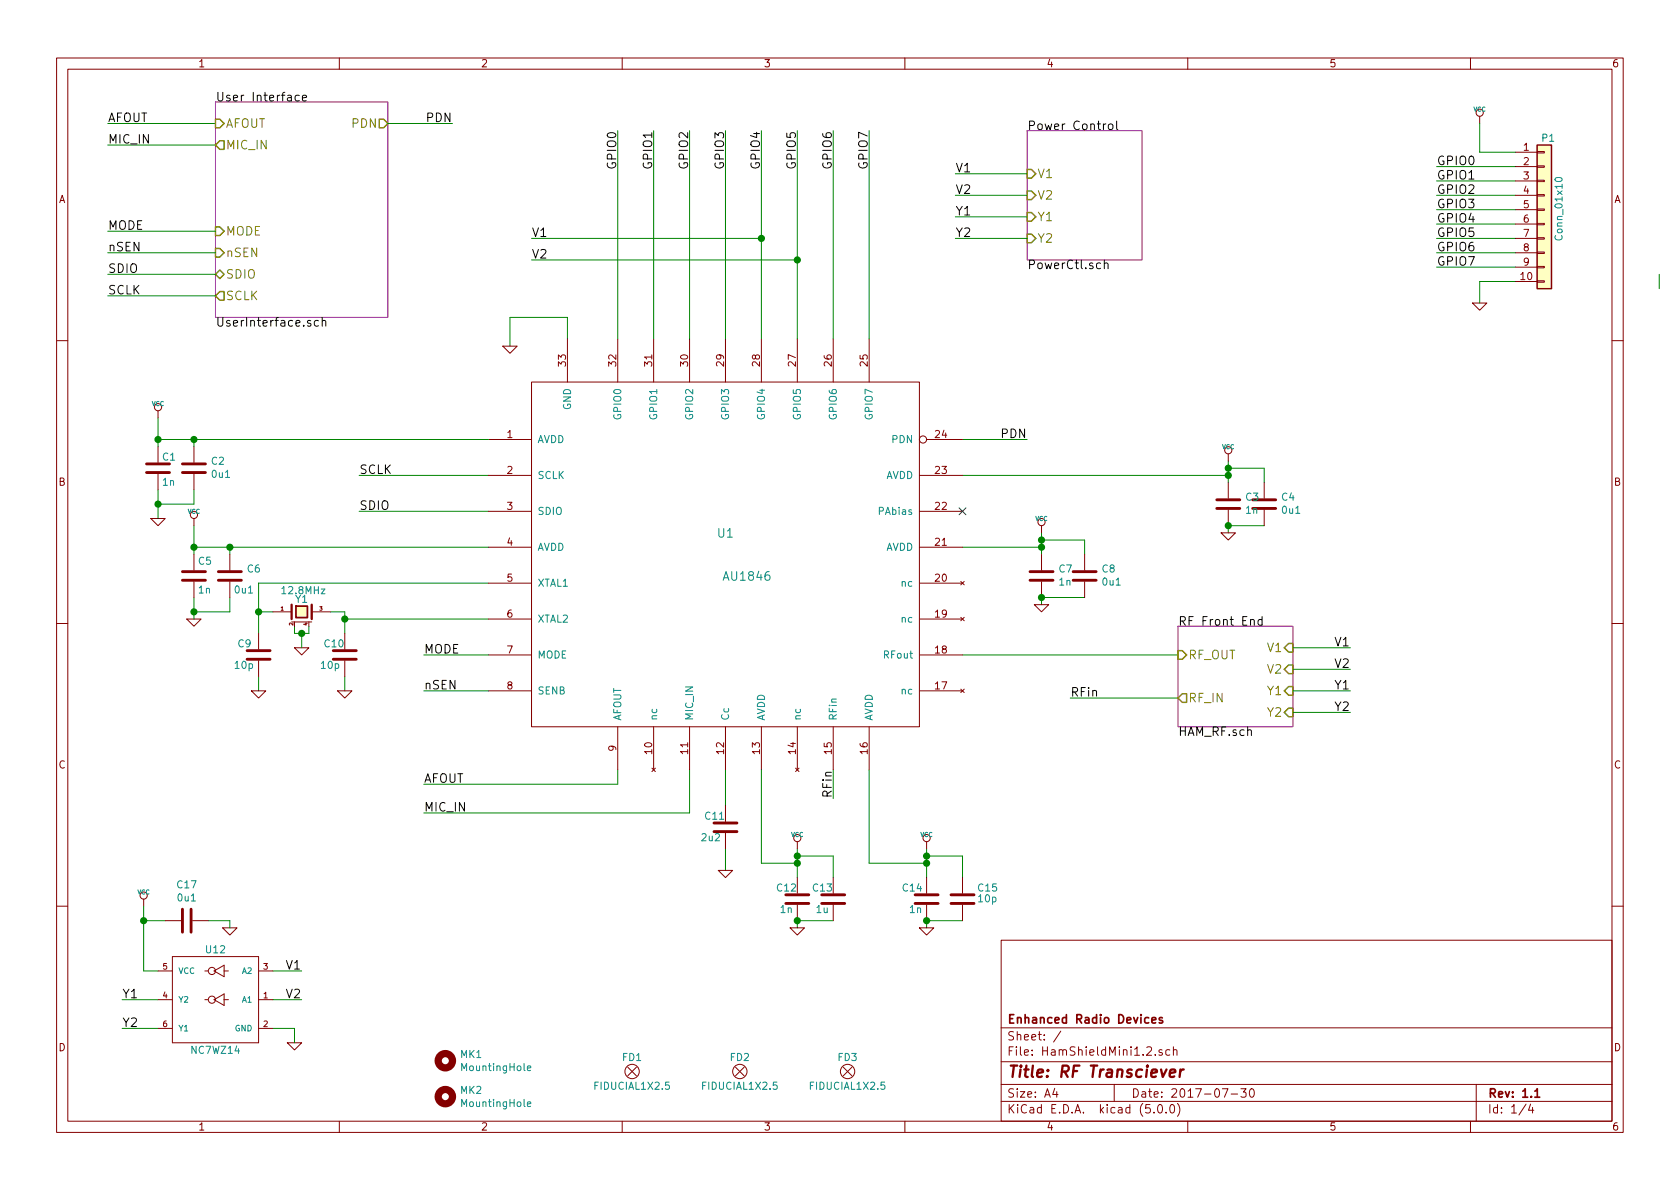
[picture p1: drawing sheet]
EESchema Schematic File Version 4
LIBS:HamShieldMini1.2-cache
EELAYER 26 0
EELAYER END
$Descr A4 11693 8268
encoding utf-8
Sheet 1 4
Title "RF Transciever"
Date "2017-07-30"
Rev "1.1"
Comp "Enhanced Radio Devices"
Comment1 ""
Comment2 ""
Comment3 ""
Comment4 ""
$EndDescr
Wire Wire Line
	8200 4550 6700 4550
Wire Wire Line
	2950 5650 4800 5650
Wire Wire Line
	4800 5650 4800 5350
Wire Wire Line
	1500 850  750  850 
Wire Wire Line
	2500 3300 3400 3300
Wire Wire Line
	5050 5600 5050 5350
Wire Wire Line
	7550 4150 7250 4150
Connection ~ 7250 3750
Wire Wire Line
	7550 3850 7550 3750
Wire Wire Line
	7550 3750 7250 3750
Wire Wire Line
	7250 3800 6700 3800
Wire Wire Line
	8550 3700 8550 3650
Connection ~ 8550 3300
Wire Wire Line
	8550 3200 8550 3250
Wire Wire Line
	3950 2350 3950 2200
Wire Wire Line
	3950 2200 3550 2200
Wire Wire Line
	3550 2200 3550 2400
Wire Wire Line
	6450 6450 6450 6400
Wire Wire Line
	5550 6450 5550 6400
Connection ~ 6450 6000
Wire Wire Line
	6450 5900 6450 5950
Connection ~ 5550 5950
Wire Wire Line
	5800 5950 5550 5950
Wire Wire Line
	5550 6000 5300 6000
Wire Wire Line
	2400 4800 2400 4700
Wire Wire Line
	2400 4300 3400 4300
Wire Wire Line
	3400 4050 1800 4050
Wire Wire Line
	1800 4050 1800 4250
Wire Wire Line
	1350 4150 1350 4250
Connection ~ 1600 3800
Wire Wire Line
	1600 3850 1600 3800
Connection ~ 1100 3500
Wire Wire Line
	1350 3400 1350 3500
Wire Wire Line
	1350 3500 1100 3500
Connection ~ 1350 3050
Wire Wire Line
	1350 3100 1350 3050
Wire Wire Line
	1100 3050 1350 3050
Wire Wire Line
	1100 2900 1100 3050
Connection ~ 1100 3050
Wire Wire Line
	1100 3400 1100 3500
Wire Wire Line
	1350 3800 1600 3800
Wire Wire Line
	1350 3650 1350 3800
Connection ~ 1350 3800
Wire Wire Line
	1350 4250 1600 4250
Wire Wire Line
	1600 4250 1600 4150
Connection ~ 1350 4250
Connection ~ 1800 4250
Wire Wire Line
	2400 4250 2400 4300
Connection ~ 2400 4300
Wire Wire Line
	1800 4800 1800 4700
Wire Wire Line
	5550 5900 5550 5950
Connection ~ 5550 6000
Wire Wire Line
	6050 6000 6450 6000
Wire Wire Line
	6450 5950 6700 5950
Wire Wire Line
	6700 5950 6700 6100
Connection ~ 6450 5950
Wire Wire Line
	5550 6400 5800 6400
Wire Wire Line
	6450 6400 6700 6400
Wire Wire Line
	8550 3300 6700 3300
Wire Wire Line
	8550 3250 8800 3250
Wire Wire Line
	8800 3250 8800 3350
Connection ~ 8550 3250
Wire Wire Line
	8550 3650 8800 3650
Wire Wire Line
	7250 3700 7250 3750
Connection ~ 7250 3800
Wire Wire Line
	7250 4150 7250 4200
Wire Wire Line
	5050 6050 5050 5900
Wire Wire Line
	6700 3050 7150 3050
Wire Wire Line
	3400 3550 2500 3550
Wire Wire Line
	1500 1000 750  1000
Wire Wire Line
	4300 5350 4300 5450
Wire Wire Line
	4300 5450 2950 5450
Wire Wire Line
	5800 5350 5800 5550
Wire Wire Line
	7450 4850 8200 4850
$Sheet
S 7150 900  800  900 
U 5220DBD9
F0 "Power Control" 60
F1 "PowerCtl.sch" 60
F2 "V1" I L 7150 1200 60 
F3 "Y2" I L 7150 1650 60 
F4 "V2" I L 7150 1350 60 
F5 "Y1" I L 7150 1500 60 
$EndSheet
$Sheet
S 8200 4350 800  700 
U 5209228F
F0 "RF Front End" 60
F1 "HAM_RF.sch" 60
F2 "RF_IN" O L 8200 4850 60 
F3 "RF_OUT" I L 8200 4550 60 
F4 "V1" I R 9000 4500 60 
F5 "V2" I R 9000 4650 60 
F6 "Y1" I R 9000 4800 60 
F7 "Y2" I R 9000 4950 60 
$EndSheet
Text Label 2950 5650 0    60   ~ 0
MIC_IN
Text Label 2950 5450 0    60   ~ 0
AFOUT
Text Label 750  1000 0    60   ~ 0
MIC_IN
Text Label 750  850  0    60   ~ 0
AFOUT
$Sheet
S 1500 700  1200 1500
U 52091E5F
F0 "User Interface" 60
F1 "UserInterface.sch" 60
F2 "SCLK" O L 1500 2050 60 
F3 "SDIO" B L 1500 1900 60 
F4 "PDN" O R 2700 850 60 
F5 "AFOUT" I L 1500 850 60 
F6 "MIC_IN" O L 1500 1000 60 
F7 "nSEN" I L 1500 1750 60 
F8 "MODE" I L 1500 1600 60 
$EndSheet
$Comp
L HamShieldMini1.2-rescue:GND-RESCUE-HAMShield04 #PWR01
U 1 1
P 7250 4200
F 0 "#PWR01" H 7250 4200 30  0001 C CNN
F 1 "GND" H 7250 4130 30  0001 C CNN
F 2 "" H 7250 4200 60  0001 C CNN
F 3 "" H 7250 4200 60  0001 C CNN
	1    7250 4200
	1    0    0    -1  
$EndComp
$Comp
L HamShieldMini1.2-rescue:GND-RESCUE-HAMShield04 #PWR02
U 1 1
P 6450 6450
F 0 "#PWR02" H 6450 6450 30  0001 C CNN
F 1 "GND" H 6450 6380 30  0001 C CNN
F 2 "" H 6450 6450 60  0001 C CNN
F 3 "" H 6450 6450 60  0001 C CNN
	1    6450 6450
	1    0    0    -1  
$EndComp
$Comp
L HamShieldMini1.2-rescue:GND-RESCUE-HAMShield04 #PWR03
U 1 1
P 5550 6450
F 0 "#PWR03" H 5550 6450 30  0001 C CNN
F 1 "GND" H 5550 6380 30  0001 C CNN
F 2 "" H 5550 6450 60  0001 C CNN
F 3 "" H 5550 6450 60  0001 C CNN
	1    5550 6450
	1    0    0    -1  
$EndComp
$Comp
L HamShieldMini1.2-rescue:GND-RESCUE-HAMShield04 #PWR04
U 1 1
P 2400 4800
F 0 "#PWR04" H 2400 4800 30  0001 C CNN
F 1 "GND" H 2400 4730 30  0001 C CNN
F 2 "" H 2400 4800 60  0001 C CNN
F 3 "" H 2400 4800 60  0001 C CNN
	1    2400 4800
	1    0    0    -1  
$EndComp
$Comp
L HamShieldMini1.2-rescue:GND-RESCUE-HAMShield04 #PWR05
U 1 1
P 1800 4800
F 0 "#PWR05" H 1800 4800 30  0001 C CNN
F 1 "GND" H 1800 4730 30  0001 C CNN
F 2 "" H 1800 4800 60  0001 C CNN
F 3 "" H 1800 4800 60  0001 C CNN
	1    1800 4800
	1    0    0    -1  
$EndComp
$Comp
L HamShieldMini1.2-rescue:GND-RESCUE-HAMShield04 #PWR06
U 1 1
P 1350 4300
F 0 "#PWR06" H 1350 4300 30  0001 C CNN
F 1 "GND" H 1350 4230 30  0001 C CNN
F 2 "" H 1350 4300 60  0001 C CNN
F 3 "" H 1350 4300 60  0001 C CNN
	1    1350 4300
	1    0    0    -1  
$EndComp
$Comp
L HamShieldMini1.2-rescue:GND-RESCUE-HAMShield04 #PWR07
U 1 1
P 8550 3700
F 0 "#PWR07" H 8550 3700 30  0001 C CNN
F 1 "GND" H 8550 3630 30  0001 C CNN
F 2 "" H 8550 3700 60  0001 C CNN
F 3 "" H 8550 3700 60  0001 C CNN
	1    8550 3700
	1    0    0    -1  
$EndComp
$Comp
L HamShieldMini1.2-rescue:GND-RESCUE-HAMShield04 #PWR08
U 1 1
P 3550 2400
F 0 "#PWR08" H 3550 2400 30  0001 C CNN
F 1 "GND" H 3550 2330 30  0001 C CNN
F 2 "" H 3550 2400 60  0001 C CNN
F 3 "" H 3550 2400 60  0001 C CNN
	1    3550 2400
	1    0    0    -1  
$EndComp
$Comp
L HamShieldMini1.2-rescue:GND-RESCUE-HAMShield04 #PWR09
U 1 1
P 5050 6050
F 0 "#PWR09" H 5050 6050 30  0001 C CNN
F 1 "GND" H 5050 5980 30  0001 C CNN
F 2 "" H 5050 6050 60  0001 C CNN
F 3 "" H 5050 6050 60  0001 C CNN
	1    5050 6050
	1    0    0    -1  
$EndComp
$Comp
L HamShieldMini1.2-rescue:GND-RESCUE-HAMShield04 #PWR010
U 1 1
P 1100 3600
F 0 "#PWR010" H 1100 3600 30  0001 C CNN
F 1 "GND" H 1100 3530 30  0001 C CNN
F 2 "" H 1100 3600 60  0001 C CNN
F 3 "" H 1100 3600 60  0001 C CNN
	1    1100 3600
	1    0    0    -1  
$EndComp
$Comp
L mogar_KiCAD:RDA1846 U1
U 1 1
P 5150 3800
F 0 "U1" H 5050 3900 60  0000 C CNN
F 1 "AU1846" H 5200 3600 60  0000 C CNN
F 2 "mogar_modules:QFN32-5x5" H 5150 3800 60  0001 C CNN
F 3 "" H 5150 3800 60  0001 C CNN
	1    5150 3800
	1    0    0    -1  
$EndComp
Wire Wire Line
	750  1900 1500 1900
Wire Wire Line
	750  2050 1500 2050
$Comp
L power:VCC #PWR011
U 1 1
P 1100 2900
F 0 "#PWR011" H 1100 3000 30  0001 C CNN
F 1 "VCC" H 1100 3000 30  0000 C CNN
F 2 "" H 1100 2900 60  0000 C CNN
F 3 "" H 1100 2900 60  0000 C CNN
	1    1100 2900
	1    0    0    -1  
$EndComp
$Comp
L power:VCC #PWR012
U 1 1
P 1350 3650
F 0 "#PWR012" H 1350 3750 30  0001 C CNN
F 1 "VCC" H 1350 3750 30  0000 C CNN
F 2 "" H 1350 3650 60  0000 C CNN
F 3 "" H 1350 3650 60  0000 C CNN
	1    1350 3650
	1    0    0    -1  
$EndComp
$Comp
L power:VCC #PWR013
U 1 1
P 6450 5900
F 0 "#PWR013" H 6450 6000 30  0001 C CNN
F 1 "VCC" H 6450 6000 30  0000 C CNN
F 2 "" H 6450 5900 60  0000 C CNN
F 3 "" H 6450 5900 60  0000 C CNN
	1    6450 5900
	1    0    0    -1  
$EndComp
$Comp
L power:VCC #PWR014
U 1 1
P 5550 5900
F 0 "#PWR014" H 5550 6000 30  0001 C CNN
F 1 "VCC" H 5550 6000 30  0000 C CNN
F 2 "" H 5550 5900 60  0000 C CNN
F 3 "" H 5550 5900 60  0000 C CNN
	1    5550 5900
	1    0    0    -1  
$EndComp
$Comp
L power:VCC #PWR015
U 1 1
P 8550 3200
F 0 "#PWR015" H 8550 3300 30  0001 C CNN
F 1 "VCC" H 8550 3300 30  0000 C CNN
F 2 "" H 8550 3200 60  0000 C CNN
F 3 "" H 8550 3200 60  0000 C CNN
	1    8550 3200
	1    0    0    -1  
$EndComp
$Comp
L power:VCC #PWR016
U 1 1
P 7250 3700
F 0 "#PWR016" H 7250 3800 30  0001 C CNN
F 1 "VCC" H 7250 3800 30  0000 C CNN
F 2 "" H 7250 3700 60  0000 C CNN
F 3 "" H 7250 3700 60  0000 C CNN
	1    7250 3700
	1    0    0    -1  
$EndComp
Wire Wire Line
	2700 850  3150 850 
Text Label 3150 850  2    60   ~ 0
PDN
Text Label 7150 3050 2    60   ~ 0
PDN
Text Label 2500 3300 0    60   ~ 0
SCLK
Text Label 2500 3550 0    60   ~ 0
SDIO
Text Label 750  2050 0    60   ~ 0
SCLK
Text Label 750  1900 0    60   ~ 0
SDIO
Wire Wire Line
	5800 900  5800 2350
Wire Wire Line
	6050 900  6050 2350
Wire Wire Line
	11550 2000 11550 1900
$Comp
L power:VCC #PWR017
U 1 1
P 10300 850
F 0 "#PWR017" H 10300 950 30  0001 C CNN
F 1 "VCC" H 10300 950 30  0000 C CNN
F 2 "" H 10300 850 60  0000 C CNN
F 3 "" H 10300 850 60  0000 C CNN
	1    10300 850 
	1    0    0    -1  
$EndComp
Wire Wire Line
	5550 900  5550 1800
Wire Wire Line
	5300 900  5300 1650
Wire Wire Line
	5050 2350 5050 900 
Wire Wire Line
	4800 2350 4800 900 
Wire Wire Line
	4550 2350 4550 900 
Wire Wire Line
	4300 2350 4300 900 
Text Label 4300 900  3    60   ~ 0
GPIO0
Text Label 4550 900  3    60   ~ 0
GPIO1
Text Label 4800 900  3    60   ~ 0
GPIO2
Text Label 5050 900  3    60   ~ 0
GPIO3
Text Label 5300 900  3    60   ~ 0
GPIO4
Text Label 5550 900  3    60   ~ 0
GPIO5
Text Label 5800 900  3    60   ~ 0
GPIO6
Text Label 6050 900  3    60   ~ 0
GPIO7
Text Label 10000 1150 0    60   ~ 0
GPIO0
Wire Wire Line
	10300 850  10300 1050
Wire Wire Line
	10300 1050 10550 1050
Wire Wire Line
	10000 1150 10550 1150
Text Label 10000 1250 0    60   ~ 0
GPIO1
Text Label 10000 1350 0    60   ~ 0
GPIO2
Text Label 10000 1450 0    60   ~ 0
GPIO3
Text Label 10000 1550 0    60   ~ 0
GPIO4
Text Label 10000 1650 0    60   ~ 0
GPIO5
Text Label 10000 1750 0    60   ~ 0
GPIO6
Text Label 10000 1850 0    60   ~ 0
GPIO7
Wire Wire Line
	10000 1250 10550 1250
Wire Wire Line
	10550 1350 10000 1350
Wire Wire Line
	10000 1450 10550 1450
Wire Wire Line
	10550 1550 10000 1550
Wire Wire Line
	10000 1650 10550 1650
Wire Wire Line
	10550 1750 10000 1750
Wire Wire Line
	10550 1850 10000 1850
$Comp
L HamShieldMini1.2-rescue:GND-RESCUE-HAMShield04 #PWR018
U 1 1
P 10300 2100
F 0 "#PWR018" H 10300 2100 30  0001 C CNN
F 1 "GND" H 10300 2030 30  0001 C CNN
F 2 "" H 10300 2100 60  0001 C CNN
F 3 "" H 10300 2100 60  0001 C CNN
	1    10300 2100
	1    0    0    -1  
$EndComp
Wire Wire Line
	10300 2100 10300 1950
Wire Wire Line
	10300 1950 10550 1950
Text Label 7450 4850 0    60   ~ 0
RFin
Text Label 5800 5550 1    60   ~ 0
RFin
Wire Wire Line
	5300 6000 5300 5350
Wire Wire Line
	5800 5950 5800 6100
Wire Wire Line
	6050 5350 6050 6000
Text Label 3700 1650 0    60   ~ 0
V1
Text Label 3700 1800 0    60   ~ 0
V2
Wire Wire Line
	9000 4500 9400 4500
Text Label 9400 4500 2    60   ~ 0
V1
Wire Wire Line
	9000 4650 9400 4650
Text Label 9400 4650 2    60   ~ 0
V2
Wire Wire Line
	7150 1200 6650 1200
Text Label 6650 1200 0    60   ~ 0
V1
Wire Wire Line
	7150 1350 6650 1350
Text Label 6650 1350 0    60   ~ 0
V2
Wire Wire Line
	7150 1500 6650 1500
Text Label 6650 1500 0    60   ~ 0
Y1
Wire Wire Line
	7150 1650 6650 1650
Text Label 6650 1650 0    60   ~ 0
Y2
Wire Wire Line
	9000 4800 9400 4800
Text Label 9400 4800 2    60   ~ 0
Y1
Wire Wire Line
	9000 4950 9400 4950
Text Label 9400 4950 2    60   ~ 0
Y2
Wire Wire Line
	3700 1650 5300 1650
Connection ~ 5300 1650
Wire Wire Line
	3700 1800 5550 1800
Connection ~ 5550 1800
$Comp
L HamShieldMini1.2-rescue:GND-RESCUE-HAMShield04 #PWR019
U 1 1
P 2050 7250
F 0 "#PWR019" H 2050 7250 30  0001 C CNN
F 1 "GND" H 2050 7180 30  0001 C CNN
F 2 "" H 2050 7250 60  0001 C CNN
F 3 "" H 2050 7250 60  0001 C CNN
	1    2050 7250
	1    0    0    -1  
$EndComp
Wire Wire Line
	1900 7150 2050 7150
Wire Wire Line
	2050 7150 2050 7250
$Comp
L power:VCC #PWR020
U 1 1
P 1000 6300
F 0 "#PWR020" H 1000 6400 30  0001 C CNN
F 1 "VCC" H 1000 6400 30  0000 C CNN
F 2 "" H 1000 6300 60  0000 C CNN
F 3 "" H 1000 6300 60  0000 C CNN
	1    1000 6300
	1    0    0    -1  
$EndComp
Wire Wire Line
	1000 6300 1000 6400
Wire Wire Line
	1000 6750 1100 6750
Wire Wire Line
	1150 6400 1000 6400
Connection ~ 1000 6400
$Comp
L HamShieldMini1.2-rescue:GND-RESCUE-HAMShield04 #PWR021
U 1 1
P 1600 6450
F 0 "#PWR021" H 1600 6450 30  0001 C CNN
F 1 "GND" H 1600 6380 30  0001 C CNN
F 2 "" H 1600 6450 60  0001 C CNN
F 3 "" H 1600 6450 60  0001 C CNN
	1    1600 6450
	1    0    0    -1  
$EndComp
Wire Wire Line
	1450 6400 1600 6400
Wire Wire Line
	1600 6400 1600 6450
Wire Wire Line
	1900 6750 2100 6750
Text Label 2100 6950 2    60   ~ 0
V2
Wire Wire Line
	1900 6950 2100 6950
Text Label 2100 6750 2    60   ~ 0
V1
Wire Wire Line
	1100 6950 850  6950
Text Label 850  7150 0    60   ~ 0
Y2
Wire Wire Line
	1100 7150 850  7150
Text Label 850  6950 0    60   ~ 0
Y1
$Comp
L SparkFun:FIDUCIAL1X2.5 FD1
U 1 1
P 4400 7450
F 0 "FD1" H 4400 7550 50  0000 C CNN
F 1 "FIDUCIAL1X2.5" H 4400 7350 50  0000 C CNN
F 2 "SparkFun:SparkFun-FIDUCIAL-1X2.5" H 4400 7250 50  0001 C CNN
F 3 "" H 4400 7450 60  0000 C CNN
	1    4400 7450
	1    0    0    -1  
$EndComp
$Comp
L SparkFun:FIDUCIAL1X2.5 FD2
U 1 1
P 5150 7450
F 0 "FD2" H 5150 7550 50  0000 C CNN
F 1 "FIDUCIAL1X2.5" H 5150 7350 50  0000 C CNN
F 2 "SparkFun:SparkFun-FIDUCIAL-1X2.5" H 5150 7250 50  0001 C CNN
F 3 "" H 5150 7450 60  0000 C CNN
	1    5150 7450
	1    0    0    -1  
$EndComp
$Comp
L mogar_KiCAD:NC7WZ14 U12
U 1 1
P 1500 6950
F 0 "U12" H 1500 7300 50  0000 C CNN
F 1 "NC7WZ14" H 1500 6600 50  0000 C CNN
F 2 "Housings_SOT-23_SOT-143_TSOT-6:SC-70-6" H 1500 6950 60  0001 C CNN
F 3 "" H 1500 6950 60  0000 C CNN
	1    1500 6950
	-1   0    0    -1  
$EndComp
Wire Wire Line
	1900 4250 1800 4250
Wire Wire Line
	2300 4250 2400 4250
$Comp
L HamShieldMini1.2-rescue:GND-RESCUE-HAMShield04 #PWR022
U 1 1
P 2100 4500
F 0 "#PWR022" H 2100 4500 30  0001 C CNN
F 1 "GND" H 2100 4430 30  0001 C CNN
F 2 "" H 2100 4500 60  0001 C CNN
F 3 "" H 2100 4500 60  0001 C CNN
	1    2100 4500
	1    0    0    -1  
$EndComp
Wire Wire Line
	2100 4500 2100 4400
Wire Wire Line
	2050 4400 2100 4400
Wire Wire Line
	2050 4400 2050 4350
Wire Wire Line
	2150 4400 2150 4350
Connection ~ 2100 4400
$Comp
L mogar_KiCAD:CRYSTAL_4PIN_MD Y1
U 1 1
P 2100 4250
F 0 "Y1" H 2100 4340 50  0000 C CNN
F 1 "12.8MHz" H 1950 4400 50  0000 L CNN
F 2 "mogar_modules_new:CRYSTAL-SMD-5X3" H 2100 4250 60  0001 C CNN
F 3 "" H 2100 4250 60  0000 C CNN
	1    2100 4250
	1    0    0    -1  
$EndComp
Wire Wire Line
	2950 4800 3400 4800
Wire Wire Line
	2950 4550 3400 4550
Text Label 2950 4800 0    60   ~ 0
nSEN
Wire Wire Line
	1500 1750 750  1750
Text Label 750  1750 0    60   ~ 0
nSEN
Text Label 2950 4550 0    60   ~ 0
MODE
Wire Wire Line
	1500 1600 750  1600
Text Label 750  1600 0    60   ~ 0
MODE
NoConn ~ 6700 3550
$Comp
L SparkFun:FIDUCIAL1X2.5 FD3
U 1 1
P 5900 7450
F 0 "FD3" H 5900 7550 50  0000 C CNN
F 1 "FIDUCIAL1X2.5" H 5900 7350 50  0000 C CNN
F 2 "SparkFun:SparkFun-FIDUCIAL-1X2.5" H 5900 7250 50  0001 C CNN
F 3 "" H 5900 7450 60  0000 C CNN
	1    5900 7450
	1    0    0    -1  
$EndComp
Wire Wire Line
	7250 3750 7250 3800
Wire Wire Line
	8550 3300 8550 3350
Wire Wire Line
	6450 6000 6450 6100
Wire Wire Line
	5550 5950 5550 6000
Wire Wire Line
	1600 3800 3400 3800
Wire Wire Line
	1100 3500 1100 3600
Wire Wire Line
	1350 3050 3400 3050
Wire Wire Line
	1100 3050 1100 3100
Wire Wire Line
	1350 3800 1350 3850
Wire Wire Line
	1350 4250 1350 4300
Wire Wire Line
	1800 4250 1800 4400
Wire Wire Line
	2400 4300 2400 4400
Wire Wire Line
	5550 6000 5550 6100
Wire Wire Line
	6450 5950 6450 6000
Wire Wire Line
	8550 3250 8550 3300
Wire Wire Line
	7250 3800 7250 3850
Wire Wire Line
	5300 1650 5300 2350
Wire Wire Line
	5550 1800 5550 2350
Wire Wire Line
	1000 6400 1000 6750
Wire Wire Line
	2100 4400 2150 4400
$Comp
L conn:Conn_01x10 P1
U 1 1
P 10750 1450
F 0 "P1" H 10725 1950 50  0000 L CNN
F 1 "Conn_01x10" V 10850 1225 50  0000 L CNN
F 2 "Pin_Headers:Pin_Header_Straight_1x10" H 10750 1450 50  0001 C CNN
F 3 "~" H 10750 1450 50  0001 C CNN
	1    10750 1450
	1    0    0    -1  
$EndComp
$Comp
L Mechanical:MountingHole MK1
U 1 1
P 3100 7375
F 0 "MK1" H 3200 7421 50  0000 L CNN
F 1 "MountingHole" H 3200 7330 50  0000 L CNN
F 2 "Mounting_Holes:MountingHole_3.2mm_M3" H 3100 7375 50  0001 C CNN
F 3 "~" H 3100 7375 50  0001 C CNN
	1    3100 7375
	1    0    0    -1  
$EndComp
$Comp
L Mechanical:MountingHole MK2
U 1 1
P 3100 7625
F 0 "MK2" H 3200 7671 50  0000 L CNN
F 1 "MountingHole" H 3200 7580 50  0000 L CNN
F 2 "Mounting_Holes:MountingHole_3.2mm_M3" H 3100 7625 50  0001 C CNN
F 3 "~" H 3100 7625 50  0001 C CNN
	1    3100 7625
	1    0    0    -1  
$EndComp
$Comp
L Device:C C17
U 1 1
P 1300 6400
F 0 "C17" V 1048 6400 50  0000 C CNN
F 1 "0u1" V 1139 6400 50  0000 C CNN
F 2 "Capacitors_SMD:C_0402" H 1338 6250 50  0001 C CNN
F 3 "~" H 1300 6400 50  0001 C CNN
	1    1300 6400
	0    1    1    0   
$EndComp
$Comp
L Device:C C8
U 1 1
P 7550 4000
F 0 "C8" H 7435 3954 50  0000 R CNN
F 1 "0u1" H 7435 4045 50  0000 R CNN
F 2 "Capacitors_SMD:C_0402" H 7588 3850 50  0001 C CNN
F 3 "~" H 7550 4000 50  0001 C CNN
	1    7550 4000
	-1   0    0    1   
$EndComp
$Comp
L Device:C C4
U 1 1
P 8800 3500
F 0 "C4" H 8685 3454 50  0000 R CNN
F 1 "0u1" H 8685 3545 50  0000 R CNN
F 2 "Capacitors_SMD:C_0402" H 8838 3350 50  0001 C CNN
F 3 "~" H 8800 3500 50  0001 C CNN
	1    8800 3500
	-1   0    0    1   
$EndComp
$Comp
L Device:C C2
U 1 1
P 1350 3250
F 0 "C2" H 1235 3204 50  0000 R CNN
F 1 "0u1" H 1235 3295 50  0000 R CNN
F 2 "Capacitors_SMD:C_0402" H 1388 3100 50  0001 C CNN
F 3 "~" H 1350 3250 50  0001 C CNN
	1    1350 3250
	-1   0    0    1   
$EndComp
$Comp
L Device:C C6
U 1 1
P 1600 4000
F 0 "C6" H 1485 3954 50  0000 R CNN
F 1 "0u1" H 1575 4100 50  0000 R CNN
F 2 "Capacitors_SMD:C_0402" H 1638 3850 50  0001 C CNN
F 3 "~" H 1600 4000 50  0001 C CNN
	1    1600 4000
	-1   0    0    1   
$EndComp
$Comp
L Device:C C3
U 1 1
P 8550 3500
F 0 "C3" H 8435 3454 50  0000 R CNN
F 1 "1n" H 8435 3545 50  0000 R CNN
F 2 "Capacitors_SMD:C_0402" H 8588 3350 50  0001 C CNN
F 3 "~" H 8550 3500 50  0001 C CNN
	1    8550 3500
	-1   0    0    1   
$EndComp
Connection ~ 8550 3650
$Comp
L Device:C C7
U 1 1
P 7250 4000
F 0 "C7" H 7135 3954 50  0000 R CNN
F 1 "1n" H 7135 4045 50  0000 R CNN
F 2 "Capacitors_SMD:C_0402" H 7288 3850 50  0001 C CNN
F 3 "~" H 7250 4000 50  0001 C CNN
	1    7250 4000
	-1   0    0    1   
$EndComp
Connection ~ 7250 4150
$Comp
L Device:C C5
U 1 1
P 1350 4000
F 0 "C5" H 1325 3900 50  0000 R CNN
F 1 "1n" H 1325 4100 50  0000 R CNN
F 2 "Capacitors_SMD:C_0402" H 1388 3850 50  0001 C CNN
F 3 "~" H 1350 4000 50  0001 C CNN
	1    1350 4000
	-1   0    0    1   
$EndComp
$Comp
L Device:C C1
U 1 1
P 1100 3250
F 0 "C1" H 1075 3175 50  0000 R CNN
F 1 "1n" H 1075 3350 50  0000 R CNN
F 2 "Capacitors_SMD:C_0402" H 1138 3100 50  0001 C CNN
F 3 "~" H 1100 3250 50  0001 C CNN
	1    1100 3250
	-1   0    0    1   
$EndComp
$Comp
L Device:C C12
U 1 1
P 5550 6250
F 0 "C12" H 5700 6175 50  0000 R CNN
F 1 "1n" H 5675 6325 50  0000 R CNN
F 2 "Capacitors_SMD:C_0402" H 5588 6100 50  0001 C CNN
F 3 "~" H 5550 6250 50  0001 C CNN
	1    5550 6250
	-1   0    0    1   
$EndComp
$Comp
L Device:C C14
U 1 1
P 6450 6250
F 0 "C14" H 6625 6175 50  0000 R CNN
F 1 "1n" H 6575 6325 50  0000 R CNN
F 2 "Capacitors_SMD:C_0402" H 6488 6100 50  0001 C CNN
F 3 "~" H 6450 6250 50  0001 C CNN
	1    6450 6250
	-1   0    0    1   
$EndComp
Connection ~ 6450 6400
Connection ~ 5550 6400
$Comp
L Device:C C13
U 1 1
P 5800 6250
F 0 "C13" H 5950 6175 50  0000 R CNN
F 1 "1u" H 5925 6325 50  0000 R CNN
F 2 "Capacitors_SMD:C_0402" H 5838 6100 50  0001 C CNN
F 3 "~" H 5800 6250 50  0001 C CNN
	1    5800 6250
	-1   0    0    1   
$EndComp
$Comp
L Device:C C11
U 1 1
P 5050 5750
F 0 "C11" H 5200 5675 50  0000 R CNN
F 1 "2u2" H 5225 5825 50  0000 R CNN
F 2 "Capacitors_SMD:C_0603" H 5088 5600 50  0001 C CNN
F 3 "~" H 5050 5750 50  0001 C CNN
	1    5050 5750
	-1   0    0    1   
$EndComp
$Comp
L Device:C C9
U 1 1
P 1800 4550
F 0 "C9" H 1950 4475 50  0000 R CNN
F 1 "10p" H 1975 4625 50  0000 R CNN
F 2 "Capacitors_SMD:C_0402" H 1838 4400 50  0001 C CNN
F 3 "~" H 1800 4550 50  0001 C CNN
	1    1800 4550
	-1   0    0    1   
$EndComp
$Comp
L Device:C C10
U 1 1
P 2400 4550
F 0 "C10" H 2550 4475 50  0000 R CNN
F 1 "10p" H 2575 4625 50  0000 R CNN
F 2 "Capacitors_SMD:C_0402" H 2438 4400 50  0001 C CNN
F 3 "~" H 2400 4550 50  0001 C CNN
	1    2400 4550
	-1   0    0    1   
$EndComp
$Comp
L Device:C C15
U 1 1
P 6700 6250
F 0 "C15" H 6600 6175 50  0000 R CNN
F 1 "10p" H 6600 6250 50  0000 R CNN
F 2 "Capacitors_SMD:C_0402" H 6738 6100 50  0001 C CNN
F 3 "~" H 6700 6250 50  0001 C CNN
	1    6700 6250
	-1   0    0    1   
$EndComp
$EndSCHEMATC
